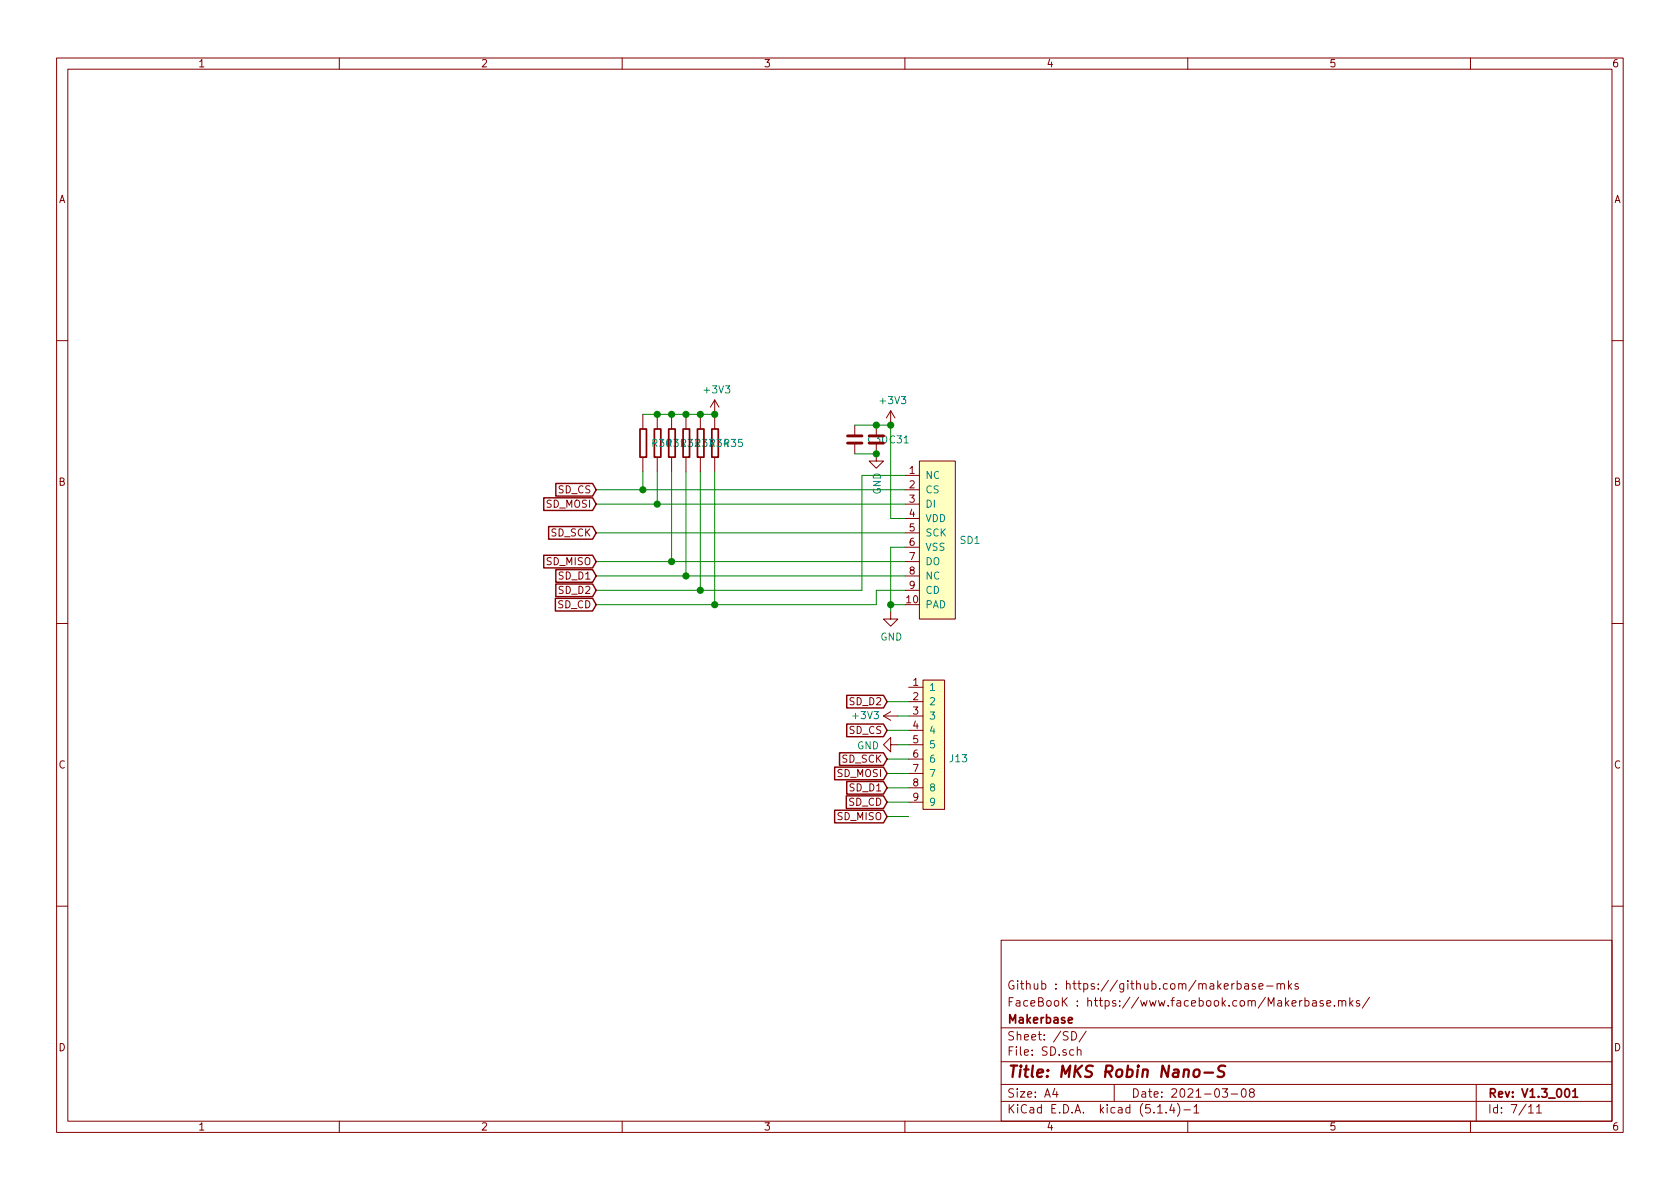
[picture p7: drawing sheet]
<svg xmlns="http://www.w3.org/2000/svg" width="297mm" height="210mm" viewBox="0 0 297 210" stroke-linecap="round" stroke-linejoin="round" font-family="sans-serif">
<g fill="none" stroke="#840000" stroke-width=".18">
<path d="M10 10.3h277v189.9h-277zM12 12.2h273v186.1h-273zM60 10.3v1.9M110 10.3v1.9M160 10.3v1.9M210 10.3v1.9M260 10.3v1.9M10 60.2h2M113.7 73.3v2.5M116.2 73.3v2.5M118.7 73.3v2.5M121.3 73.3v2.5"/>
<path d="M123.8 73.3v2.5M126.4 70.7l-.8 1.3M126.4 70.7v5.1M126.4 70.7l.7 1.3M151.1 75.2v1.9M151.1 78.4v1.9M154.9 78.4v3.1h1.3l-1.3 1.3-1.2-1.3h1.2M154.9 75.2v1.9M157.5 72.6l-.8 1.3M157.5 72.6v2.6M157.5 72.6l.7 1.3M285 60.2h2"/>
<path d="M113.7 80.9v2.5M116.2 80.9v2.5M118.7 80.9v2.5M121.3 80.9v2.5M123.8 80.9v2.5M126.4 80.9v2.5M160 84.1h2.6M160 86.6h2.6M160 89.1h2.6M160 91.7h2.6M160 94.2h2.6M160 96.8h2.6"/>
<path d="M160 99.3h2.6M162.6 81.5h6.3v28h-6.3zM10 110.3h2M157.5 108.2v1.3h1.2l-1.2 1.2-1.3-1.2h1.3M160 101.8h2.6M160 104.4h2.6M285 110.3h2M156.2 126.6h2.5M156.2 126.6l1.3 .8M157.5 131.7v-1.3l-1.3 1.3 1.3 1.3v-1.3h1.2M157.5 125.9l-1.3 .7M160.7 121.5h2.5"/>
<path d="M160.7 124.1h2.5M160.7 126.6h2.5M160.7 129.2h2.5M160.7 131.7h2.5M160.7 134.2h2.5M160.7 136.8h2.5M160.7 139.3h2.5M163.2 120.3h3.8v22.8h-3.8zM160.7 141.9h2.5M10 160.2h2M177 166.3h108v32h-108zM218.7 174l.5-.1 .3 .3-.1 .6-.2 .1-.5-.1"/>
<path d="M218.7 173.4v1.5M220.1 174h.6l.1 .9M220.8 174.3l-.6 .1-.2 .2 .1 .2 .1 .1 .6-.1M221.9 174l-.3-.1-.2 .2 .1 .3 .4 .1v.3h-.5M222.6 174.4l.7-.1-.1-.3-.4-.1-.2 .2 .1 .7h.5M224 174.4h1.1M225.8 174.1l.2-.2 .4 .1v.9M225.8 173.9v1M226.4 174.1a.36 .36 0 0 1 .4-.2 .36 .36 0 0 1 .3 .2v.8M227.8 173.4v1.5M227.9 174.4l.5 .5M228.4 173.9l-.6 .6"/>
<path d="M229.5 174l-.3-.1-.2 .2v.3l.5 .1v.3h-.5M230.7 177l.5-.1 .2 .3v.6l-.2 .1-.5-.1M230.7 176.4v1.5M232.1 177h.6v.9M232.7 177.3l-.5 .1-.2 .2 .1 .2 .1 .1 .5-.1M233.9 177l-.3-.1-.2 .2 .1 .3 .4 .1v.3h-.5M234.6 177.4l.7-.1-.1-.3-.4-.1-.2 .2v.7h.6M235.9 177.8v.1M236.7 177.1l.2-.2 .3 .1 .1 .9M236.7 176.9v1M237.3 177.1a.36 .36 0 0 1 .3-.2 .36 .36 0 0 1 .3 .2v.8M238.7 176.4v1.5"/>
<path d="M238.8 177.4l.4 .5M239.2 176.9l-.5 .6M240.4 177l-.4-.1-.2 .2 .1 .3 .5 .1v.3h-.6M242.1 176.3l-1.2 2M285 160.2h2M60 198.3v1.9M110 198.3v1.9M160 198.3v1.9M177 194.8h108M177 191.8h108M177 187.8h108M177 181.8h108"/>
<path d="M186.5 192.5l-.4 1h1M186.8 193v1M189.5 182.4a.76 .76 0 0 1 .9 .8 .76 .76 0 0 1-.9 .7zM190.5 185.7h.1a.37 .37 0 0 1 .5 .1v.8M190.5 185.1v1.5M192 182.3l-1.2 2M197 191.8v3M204.7 196.8h.8M206.2 196.7v.1M207.2 195.2l-.4 1.1h.9M207.5 195.8v1M208.2 195.1a1.71 1.71 0 0 1 0 2.3"/>
<path d="M209.3 196.3h1.2M210 198.3v1.9M211.1 195.8l.4-.5v1.5M211.1 196.8h.9M216.1 192.5h.9l-.4 .6 .4 .1v.7l-.2 .1-.7-.1M217.7 193.5h1.1M219.6 192.7l.4-.2a.94 .94 0 0 1 0 1.5 .82 .82 0 0 1-.4-1.3zM221.2 193.2l-.3-.3 .1-.2 .2-.2 .4 .1 .2 .2-.1 .2-.6 .2a.48 .48 0 0 0-.1 .7l.2 .1 .5-.1a.48 .48 0 0 0-.1-.7h-.1M260 198.3v1.9M261 191.8v6.5M270.3 195.8l.4-.5v1.5M270.3 196.8h.8"/>
<path d="M271.7 195.8l.4-.5v1.5M271.7 196.8h.8"/>
</g>
<path d="M113.2 75.9h1.1v4.9h-1.1zM115.7 75.9h1.1v4.9h-1.1zM118.2 75.9h1.2v4.9h-1.2zM120.8 75.9h1.1v4.9h-1.1zM123.3 75.9h1.2v4.9h-1.2zM125.9 75.9h1.1v4.9h-1.1zM188.9 180.4l.7-.1-.1-.3-.4-.1-.2 .2 .1 .7h.5M276.8 192.7l.2-.2a.81 .81 0 0 1 .6 .6 .81 .81 0 0 1-.3 .8l-.1 .1a.79 .79 0 0 1-.4-1.3zM278.1 193l.4-.5v1.5M278.1 194h.8" fill="none" stroke="#840000" stroke-width=".3"/>
<path d="M211.2 189.3a.53 .53 0 0 1 .5-.2 .53 .53 0 0 1 .4 .4l-.1 .6a.54 .54 0 0 1-.5 .4 .54 .54 0 0 1-.5-.4zM213 189.7h1.5M216.6 188.5l-.2-.1-.7 .1a.47 .47 0 0 0-.3 .5 .47 .47 0 0 0 .3 .4l.4 .1a.48 .48 0 0 1 .4 .5 .48 .48 0 0 1-.5 .4l-.7-.1" fill="none" stroke="#840000" stroke-width=".41"/>
<g fill="#ffffc2" stroke="#ffffc2" stroke-width=".18">
<path d="M162.6 81.5h6.3v28h-6.3z"/>
<path d="M163.2 120.3h3.8v22.8h-3.8z"/>
</g>
<path d="M149.9 78.4h2.5M149.9 77.1h2.5" fill="none" stroke="#840000" stroke-width=".51"/>
<g fill="none" stroke="#008400" stroke-width=".18">
<path d="M113.7 73.3h12.7M151.1 75.2h6.4v16.5h2.5M105.4 99.3h54.6M105.4 94.2h54.6M105.4 86.6h54.6M105.4 89.1h54.6M113.7 83.4v3.2M116.2 83.4v5.7M118.7 83.4v15.9M121.3 83.4v18.4M123.8 83.4v21M126.4 83.4v23.5"/>
<path d="M151.1 80.3h3.8M160 84.1h-7.6v20.3h-47M160 96.8h-2.5v11.4M105.4 101.8h54.6M157.5 106.9h2.5M160 104.4h-5.1v2.5h-49.5M156.8 139.3h3.9M156.8 136.8h3.9M156.8 134.2h3.9M156.8 129.2h3.9M156.8 124.1h3.9M158.7 131.7h2"/>
<path d="M158.7 126.6h2M156.8 144.4h3.9M156.8 141.9h3.9"/>
</g>
<g fill="none" stroke="#840000" stroke-width=".25">
<path d="M96.1 98.2h8.7l.6 1.1-.6 1.1h-8.7zM96.1 88h8.7l.6 1.1-.6 1.2h-8.7zM97 93.1h7.8l.6 1.1-.6 1.1h-7.8zM98.3 85.5h6.5l.6 1.1-.6 1.1h-6.5zM98.2 105.8h6.6l.6 1.1-.6 1.1h-6.6zM98.3 100.7h6.5l.6 1.1-.6 1.2h-6.5zM98.3 103.3h6.5l.6 1.1-.6 1.1h-6.5zM147.6 135.7h8.6l.6 1.1-.6 1.1h-8.6zM148.4 133.1h7.8l.6 1.1-.6 1.2h-7.8zM149.7 128h6.5l.6 1.2-.6 1.1h-6.5zM149.7 123h6.5l.6 1.1-.6 1.1h-6.5zM149.7 138.2h6.5l.6 1.1-.6 1.1h-6.5z"/>
<path d="M147.6 143.3h8.6l.6 1.1-.6 1.1h-8.6zM149.6 140.7h6.6l.6 1.2-.6 1.1h-6.6z"/>
</g>
<g fill="#008400" stroke="#008400" stroke-width=".25">
<circle cx="121.3" cy="73.3" r=".51"/>
<circle cx="126.4" cy="106.9" r=".51"/>
<circle cx="118.7" cy="99.3" r=".51"/>
<circle cx="116.2" cy="89.1" r=".51"/>
<circle cx="121.3" cy="101.8" r=".51"/>
<circle cx="113.7" cy="86.6" r=".51"/>
<circle cx="123.8" cy="104.4" r=".51"/>
<circle cx="116.2" cy="73.3" r=".51"/>
<circle cx="118.7" cy="73.3" r=".51"/>
<circle cx="157.5" cy="75.2" r=".51"/>
<circle cx="123.8" cy="73.3" r=".51"/>
<circle cx="157.5" cy="106.9" r=".51"/>
<circle cx="126.4" cy="73.3" r=".51"/>
<circle cx="154.9" cy="80.3" r=".51"/>
<circle cx="154.9" cy="75.2" r=".51"/>
</g>
<text font-size="2.8" fill="#840000" x="178" y="190.5">Title: MKS Robin Nano-S</text>
<g font-size="2.1" fill="#840000">
<text x="178" y="178">FaceBooK : https://www.facebook.com/Makerbase.mks/</text>
<text x="178" y="175">Github : https://github.com/makerbase-mks</text>
<text x="178" y="184">Sheet: /SD/</text>
<text x="178" y="181">Makerbase</text>
<text x="178" y="186.7">File: SD.sch</text>
<text x="178" y="196.9">KiCad E.D.A. kicad (5.1.4)-1</text>
<text x="178" y="194.1">Size: A4</text>
<text x="200" y="194.1">Date: 2021-03-08</text>
<text x="263" y="194.1">Rev: V1.3_001</text>
<text x="263" y="196.9">Id: 7/11</text>
</g>
<g font-size="1.8" fill="#840000">
<text x="35" y="11.9">1</text>
<text x="85" y="11.9">2</text>
<text x="135" y="11.9">3</text>
<text x="185" y="11.9">4</text>
<text x="235" y="11.9">5</text>
<text x="285" y="11.9">6</text>
<text x="10.4" y="35.9">A</text>
<text x="285.4" y="35.9">A</text>
<text x="160.8" y="83.8">1</text>
<text x="10.4" y="85.9">B</text>
<text x="96.7" y="89.8">SD_MOSI</text>
<text x="98.7" y="87.2">SD_CS</text>
<text x="160.8" y="86.4">2</text>
<text x="160.8" y="88.9">3</text>
<text x="285.4" y="85.9">B</text>
<text x="97.5" y="94.9">SD_SCK</text>
<text x="160.8" y="91.4">4</text>
<text x="160.8" y="94">5</text>
<text x="96.7" y="99.9">SD_MISO</text>
<text x="160.8" y="96.5">6</text>
<text x="160.8" y="99.1">7</text>
<text x="160.8" y="101.6">8</text>
<text x="98.6" y="107.6">SD_CD</text>
<text x="98.9" y="102.5">SD_D1</text>
<text x="98.9" y="105">SD_D2</text>
<text x="160.3" y="106.7">10</text>
<text x="160.8" y="104.1">9</text>
<text x="150.4" y="124.7">SD_D2</text>
<text x="161.4" y="121.3">1</text>
<text x="161.4" y="123.8">2</text>
<text x="150.2" y="129.8">SD_CS</text>
<text x="161.4" y="126.4">3</text>
<text x="161.4" y="128.9">4</text>
<text x="161.4" y="131.4">5</text>
<text x="10.4" y="135.9">C</text>
<text x="148.1" y="137.4">SD_MOSI</text>
<text x="148.9" y="134.9">SD_SCK</text>
<text x="161.4" y="134">6</text>
<text x="161.4" y="136.5">7</text>
<text x="285.4" y="135.9">C</text>
<text x="150.1" y="142.5">SD_CD</text>
<text x="150.4" y="139.9">SD_D1</text>
<text x="161.4" y="139.1">8</text>
<text x="161.4" y="141.6">9</text>
<text x="148.1" y="145">SD_MISO</text>
<text x="10.4" y="185.9">D</text>
<text x="285.4" y="185.9">D</text>
<text x="35" y="199.9">1</text>
<text x="85" y="199.9">2</text>
<text x="135" y="199.9">3</text>
<text x="185" y="199.9">4</text>
<text x="235" y="199.9">5</text>
<text x="285" y="199.9">6</text>
</g>
<g font-size="1.8" fill="#008484">
<text x="124.7" y="69.6">+3V3</text>
<text x="155.8" y="71.5">+3V3</text>
<text x="115.4" y="79">R30R31R32R33R34R35</text>
<text x="153.6" y="78.4">C30 C31</text>
<text x="155.8" y="87.5" transform="rotate(-90 155.8 87.5)">GND</text>
<text x="163.6" y="84.7">NC</text>
<text x="163.6" y="87.2">CS</text>
<text x="163.6" y="89.8">DI</text>
<text x="163.6" y="92.3">VDD</text>
<text x="163.6" y="94.9">SCK</text>
<text x="163.6" y="97.4">VSS</text>
<text x="163.6" y="99.9">DO</text>
<text x="169.8" y="96.2">SD1</text>
<text x="163.6" y="107.6">PAD</text>
<text x="163.6" y="102.5">NC</text>
<text x="163.6" y="105">CD</text>
<text x="155.7" y="113.3">GND</text>
<text x="164.2" y="122.2">1</text>
<text x="164.2" y="124.7">2</text>
<text x="151" y="127.2">+3V3</text>
<text x="164.2" y="127.2">3</text>
<text x="164.2" y="129.8">4</text>
<text x="151.5" y="132.5">GND</text>
<text x="164.2" y="132.3">5</text>
<text x="164.2" y="134.9">6</text>
<text x="164.2" y="137.4">7</text>
<text x="168" y="134.8">J13</text>
<text x="164.2" y="139.9">8</text>
<text x="164.2" y="142.5">9</text>
</g>
</svg>
